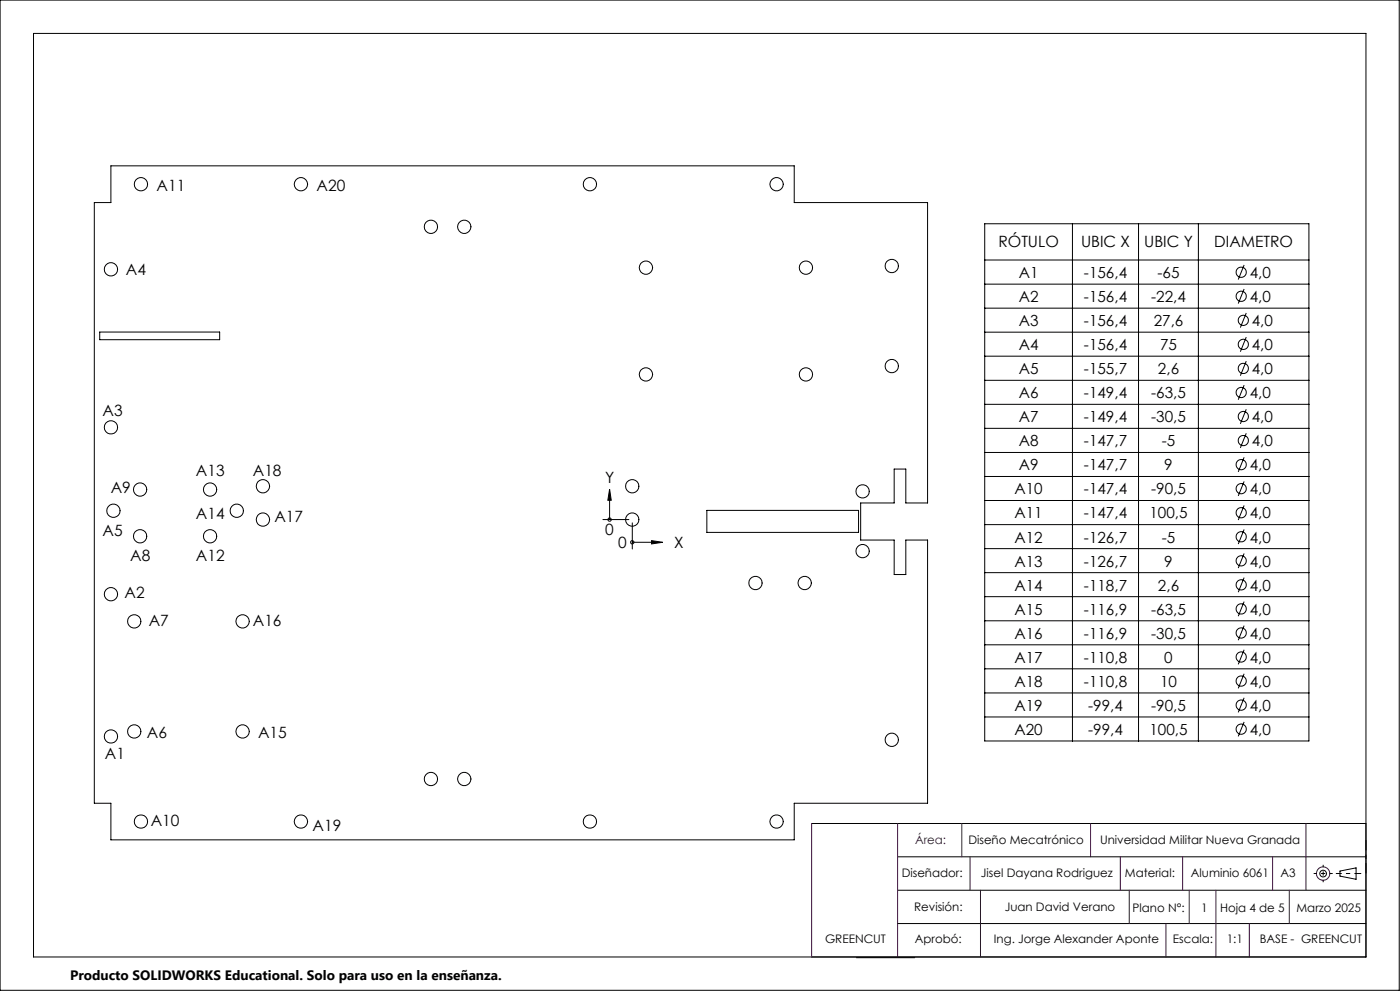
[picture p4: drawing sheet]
<svg xmlns="http://www.w3.org/2000/svg" width="420mm" height="297mm" viewBox="0 0 420 297" stroke-linecap="round" stroke-linejoin="round" font-family="sans-serif">
<g fill="none" stroke="#000" stroke-width=".3">
<path d="M0 0h419.8v296.8h-419.8zM10.1 10h399.7v276.8h-399.7zM33.3 49.7h205v11h40v90h-6.6v-10.1h-3.4v10.1h-10.1v11.2h10.1v10.3h3.4v-10.3h6.6v78.8h-40v11h-205v-11h-5v-180h5zM295.4 67.1h97.3v155h-97.3zM295.4 77.9h97.3M321.7 67.1v155M341.6 67.1v155M359.5 67.1v155M373.2 79.4l-1.7 4.4M29.9 99.5h36v2.3h-36zM295.4 99.6h97.3M295.4 85.2h97.3"/>
<path d="M295.4 92.4h97.3M373.2 86.6l-1.7 4.4M373.9 93.8l-1.8 4.4M295.4 106.7h97.3M295.4 114h97.3M373.2 115.4l-1.7 4.4M373.9 101l-1.8 4.4M373.9 108.2l-1.8 4.4M295.4 121.2h97.3M295.4 128.4h97.3M295.4 135.6h97.3M373.2 137.1l-1.7 4.3"/>
<path d="M373.9 122.7l-1.8 4.3M373.9 129.9l-1.8 4.3M180.9 155.7h7.8M182.9 146.6l.5 3.3h-1zM182.9 149.9v5.8M189.7 156.7v7.8M212.1 153h45.5v6.6h-45.5zM295.4 142.8h97.3M295.4 150h97.3M295.4 157.2h97.3M373.2 144.3l-1.7 4.3M373.2 151.5l-1.7 4.4"/>
<path d="M373.2 158.7l-1.7 4.4M189.7 162.5h5.8M195.5 162l3.3 .5-3.3 .5zM295.4 164.4h97.3M295.4 171.6h97.3M295.4 178.8h97.3M373.2 165.9l-1.7 4.3M373.2 173.1l-1.7 4.4M295.4 186.1h97.3M295.4 193.2h97.3M373.2 180.3l-1.7 4.4M373.2 187.5l-1.7 4.4"/>
<path d="M373.2 194.7l-1.7 4.4M295.4 200.4h97.3M295.4 207.7h97.3M295.4 214.9h97.3M373.2 201.9l-1.7 4.4M373.2 209.1l-1.7 4.4M373.2 216.4l-1.7 4.3M243.5 246.8h166.3M269.3 256.8h140.5M269.3 266.8h140.5M269.3 276.8h140.5M400.9 261.8h1.1"/>
<path d="M402 261.1l4.8-1v3.4l-4.8-.9zM406.8 261.8h1.5M256.9 287h17.5"/>
<circle cx="42.3" cy="55.2" r="2"/>
<circle cx="90.3" cy="55.2" r="2"/>
<circle cx="177" cy="55.2" r="2"/>
<circle cx="233" cy="55.2" r="2"/>
<circle cx="129.3" cy="68" r="2"/>
<circle cx="139.3" cy="68" r="2"/>
<circle cx="267.5" cy="79.7" r="2"/>
<circle cx="33.3" cy="80.7" r="2"/>
<circle cx="193.8" cy="80.2" r="2"/>
<circle cx="241.8" cy="80.2" r="2"/>
<circle cx="372.3" cy="88.8" r="1.53"/>
<circle cx="372.3" cy="81.6" r="1.53"/>
<circle cx="373" cy="96" r="1.53"/>
<circle cx="193.8" cy="112.2" r="2"/>
<circle cx="241.8" cy="112.2" r="2"/>
<circle cx="267.5" cy="109.7" r="2"/>
<circle cx="372.3" cy="117.6" r="1.53"/>
<circle cx="373" cy="110.4" r="1.54"/>
<circle cx="373" cy="103.2" r="1.53"/>
<circle cx="33.3" cy="128.1" r="2"/>
<circle cx="372.3" cy="139.3" r="1.53"/>
<circle cx="373" cy="132" r="1.54"/>
<circle cx="373" cy="124.8" r="1.53"/>
<circle cx="34" cy="153.1" r="2"/>
<circle cx="42" cy="146.7" r="2"/>
<circle cx="63" cy="146.7" r="2"/>
<circle cx="71" cy="153.1" r="2"/>
<circle cx="78.9" cy="145.7" r="2.01"/>
<circle cx="78.9" cy="155.7" r="2.01"/>
<circle cx="182.9" cy="155.7" r=".5"/>
<circle cx="189.7" cy="145.7" r="2"/>
<circle cx="189.7" cy="155.7" r="2"/>
<circle cx="258.8" cy="147.2" r="2"/>
<circle cx="372.3" cy="146.5" r="1.53"/>
<circle cx="372.3" cy="153.6" r="1.53"/>
<circle cx="33.3" cy="178.1" r="2"/>
<circle cx="42" cy="160.7" r="2"/>
<circle cx="63" cy="160.7" r="2"/>
<circle cx="189.7" cy="162.5" r=".5"/>
<circle cx="226.6" cy="174.7" r="2"/>
<circle cx="241.4" cy="174.7" r="2"/>
<circle cx="258.8" cy="165.2" r="2"/>
<circle cx="372.3" cy="160.9" r="1.53"/>
<circle cx="372.3" cy="175.3" r="1.53"/>
<circle cx="372.3" cy="168.1" r="1.53"/>
<circle cx="40.3" cy="186.2" r="2"/>
<circle cx="72.8" cy="186.2" r="2"/>
<circle cx="372.3" cy="182.5" r="1.54"/>
<circle cx="372.3" cy="196.9" r="1.53"/>
<circle cx="372.3" cy="189.7" r="1.53"/>
<circle cx="40.3" cy="219.2" r="2"/>
<circle cx="72.8" cy="219.2" r="2"/>
<circle cx="372.3" cy="211.3" r="1.53"/>
<circle cx="372.3" cy="204.1" r="1.53"/>
<circle cx="372.3" cy="218.5" r="1.53"/>
<circle cx="33.3" cy="220.7" r="2"/>
<circle cx="129.3" cy="233.5" r="2"/>
<circle cx="139.3" cy="233.5" r="2"/>
<circle cx="267.5" cy="221.7" r="2"/>
<circle cx="42.3" cy="246.2" r="2.01"/>
<circle cx="90.3" cy="246.2" r="2.01"/>
<circle cx="177" cy="246.2" r="2.01"/>
<circle cx="233" cy="246.2" r="2.01"/>
<circle cx="396.9" cy="261.8" r="1.01"/>
</g>
<g fill="none" stroke="#400040" stroke-width=".3">
<path d="M243.5 246.8v40M269.3 246.8v40M288.5 246.8v10M291 256.8v10M327.2 246.8v10M336.1 256.8v10M354.8 256.8v10M381.8 256.8v10M391.8 246.8v20M294.1 266.8v20M338.8 266.8v10M349.8 276.8v10"/>
<path d="M356.8 266.8v10M364.8 266.8v20M374.8 276.8v10M386.8 266.8v10"/>
<circle cx="396.9" cy="261.8" r="2"/>
</g>
<path d="M409.8 251.8v9.9" fill="none" stroke="#000" stroke-width=".3" stroke-dasharray="15.2 1.3 1.3 1.3" stroke-dashoffset="12.2" stroke-linecap="butt"/>
<path d="M394.1 261.8h5.7" fill="none" stroke="#000" stroke-width=".3" stroke-dasharray="15.2 1.3 1.3 1.3" stroke-dashoffset="14.3" stroke-linecap="butt"/>
<path d="M397 259.2v5.2" fill="none" stroke="#000" stroke-width=".3" stroke-dasharray="15.2 1.3 1.3 1.3" stroke-dashoffset="14.5" stroke-linecap="butt"/>
<path d="M406.9 261.8h-4.9" fill="none" stroke="#000" stroke-width=".3" stroke-dasharray="15.2 1.3 1.3 1.3" stroke-dashoffset="14.7" stroke-linecap="butt"/>
<path d="M195.5 162l3.3 .5-3.3 .5zM182.9 146.6l.5 3.3h-1z" fill="#000"/>
<g font-size="4.7">
<text x="47" y="57.1">A11</text>
<text x="95" y="57.1">A20</text>
<text x="299.5" y="74.1">RÓTULO</text>
<text x="324.3" y="74.1">UBIC X</text>
<text x="343.2" y="74.1">UBIC Y</text>
<text x="364.3" y="74.1">DIAMETRO</text>
<text x="37.8" y="82.4">A4</text>
<text x="30.8" y="124.6">A3</text>
<text x="58.8" y="142.5">A13</text>
<text x="75.9" y="142.5">A18</text>
<text x="33.2" y="147.8">A9</text>
<text x="181.5" y="144.9">Y</text>
<text x="58.8" y="155.4">A14</text>
<text x="30.8" y="160.8">A5</text>
<text x="82.3" y="156.6">A17</text>
<text x="181.6" y="160.5">0</text>
<text x="185.4" y="164.3">0</text>
<text x="202.3" y="164.3">X</text>
<text x="39.1" y="168.1">A8</text>
<text x="58.8" y="168.1">A12</text>
<text x="37.3" y="179.2">A2</text>
<text x="44.6" y="187.7">A7</text>
<text x="75.9" y="187.7">A16</text>
<text x="44.1" y="221">A6</text>
<text x="77.4" y="221">A15</text>
<text x="31.5" y="227.5">A1</text>
<text x="45.2" y="247.4">A10</text>
<text x="93.8" y="249">A19</text>
</g>
<g font-size="4.6">
<text x="305.6" y="83.3">A1</text>
<text x="325.2" y="83.3">-156,4</text>
<text x="347.3" y="83.3">-65</text>
<text x="374.9" y="83.3">4,0</text>
<text x="305.6" y="90.5">A2</text>
<text x="325.2" y="90.5">-156,4</text>
<text x="345.4" y="90.5">-22,4</text>
<text x="374.9" y="90.5">4,0</text>
<text x="305.6" y="97.7">A3</text>
<text x="325.2" y="97.7">-156,4</text>
<text x="346.1" y="97.7">27,6</text>
<text x="375.5" y="97.7">4,0</text>
<text x="305.6" y="104.9">A4</text>
<text x="325.2" y="104.9">-156,4</text>
<text x="348" y="104.9">75</text>
<text x="375.5" y="104.9">4,0</text>
<text x="305.6" y="112.1">A5</text>
<text x="325.2" y="112.1">-155,7</text>
<text x="347.4" y="112.1">2,6</text>
<text x="375.5" y="112.1">4,0</text>
<text x="305.6" y="119.3">A6</text>
<text x="325.2" y="119.3">-149,4</text>
<text x="345.4" y="119.3">-63,5</text>
<text x="374.9" y="119.3">4,0</text>
<text x="305.6" y="126.6">A7</text>
<text x="325.2" y="126.6">-149,4</text>
<text x="345.4" y="126.6">-30,5</text>
<text x="375.5" y="126.6">4,0</text>
<text x="305.6" y="133.8">A8</text>
<text x="325.2" y="133.8">-147,7</text>
<text x="348.5" y="133.8">-5</text>
<text x="375.5" y="133.8">4,0</text>
<text x="305.6" y="141">A9</text>
<text x="325.2" y="141">-147,7</text>
<text x="349.3" y="141">9</text>
<text x="374.9" y="141">4,0</text>
<text x="304.4" y="148.2">A10</text>
<text x="325.2" y="148.2">-147,4</text>
<text x="345.4" y="148.2">-90,5</text>
<text x="374.9" y="148.2">4,0</text>
<text x="304.4" y="155.4">A11</text>
<text x="325.2" y="155.4">-147,4</text>
<text x="344.9" y="155.4">100,5</text>
<text x="374.9" y="155.4">4,0</text>
<text x="304.4" y="162.6">A12</text>
<text x="325.2" y="162.6">-126,7</text>
<text x="348.5" y="162.6">-5</text>
<text x="374.9" y="162.6">4,0</text>
<text x="304.4" y="169.8">A13</text>
<text x="325.2" y="169.8">-126,7</text>
<text x="349.3" y="169.8">9</text>
<text x="374.9" y="169.8">4,0</text>
<text x="304.4" y="177">A14</text>
<text x="325.2" y="177">-118,7</text>
<text x="347.4" y="177">2,6</text>
<text x="374.9" y="177">4,0</text>
<text x="304.4" y="184.2">A15</text>
<text x="325.2" y="184.2">-116,9</text>
<text x="345.4" y="184.2">-63,5</text>
<text x="374.9" y="184.2">4,0</text>
<text x="304.4" y="191.4">A16</text>
<text x="325.2" y="191.4">-116,9</text>
<text x="345.4" y="191.4">-30,5</text>
<text x="374.9" y="191.4">4,0</text>
<text x="304.4" y="198.6">A17</text>
<text x="325.2" y="198.6">-110,8</text>
<text x="349.3" y="198.6">0</text>
<text x="374.9" y="198.6">4,0</text>
<text x="304.4" y="205.8">A18</text>
<text x="325.2" y="205.8">-110,8</text>
<text x="348" y="205.8">10</text>
<text x="374.9" y="205.8">4,0</text>
<text x="304.4" y="213">A19</text>
<text x="326.5" y="213">-99,4</text>
<text x="345.4" y="213">-90,5</text>
<text x="374.9" y="213">4,0</text>
<text x="304.4" y="220.2">A20</text>
<text x="326.5" y="220.2">-99,4</text>
<text x="344.9" y="220.2">100,5</text>
<text x="374.9" y="220.2">4,0</text>
</g>
<text font-size="4.1" x="21" y="293.7">Producto SOLIDWORKS Educational. Solo para uso en la enseñanza.</text>
<text font-size="3.5" fill="#400040" x="274.5" y="252.9">Área:</text>
<g font-size="3.5">
<text x="290.5" y="252.9">Diseño Mecatrónico</text>
<text x="330" y="252.9">Universidad Militar Nueva Granada</text>
<text x="270.5" y="262.8">Diseñador:</text>
<text x="294.3" y="262.8">Jisel Dayana Rodriguez</text>
<text x="337.5" y="262.8">Material:</text>
<text x="357.3" y="262.8">Aluminio 6061</text>
<text x="384.1" y="262.8">A3</text>
<text x="274.2" y="273">Revisión:</text>
<text x="301.4" y="273">Juan David Verano</text>
<text x="339.8" y="273.3">Plano N°:</text>
<text x="360.4" y="273.3">1</text>
<text x="366" y="273.3">Hoja 4 de 5</text>
<text x="388.9" y="273.3">Marzo 2025</text>
<text x="247.5" y="282.7">GREENCUT</text>
<text x="274.5" y="282.7">Aprobó:</text>
<text x="298.2" y="282.7">Ing. Jorge Alexander Aponte</text>
<text x="351.9" y="282.7">Escala:</text>
<text x="368" y="282.7">1:1</text>
<text x="377.9" y="282.7">BASE - GREENCUT</text>
</g>
</svg>
